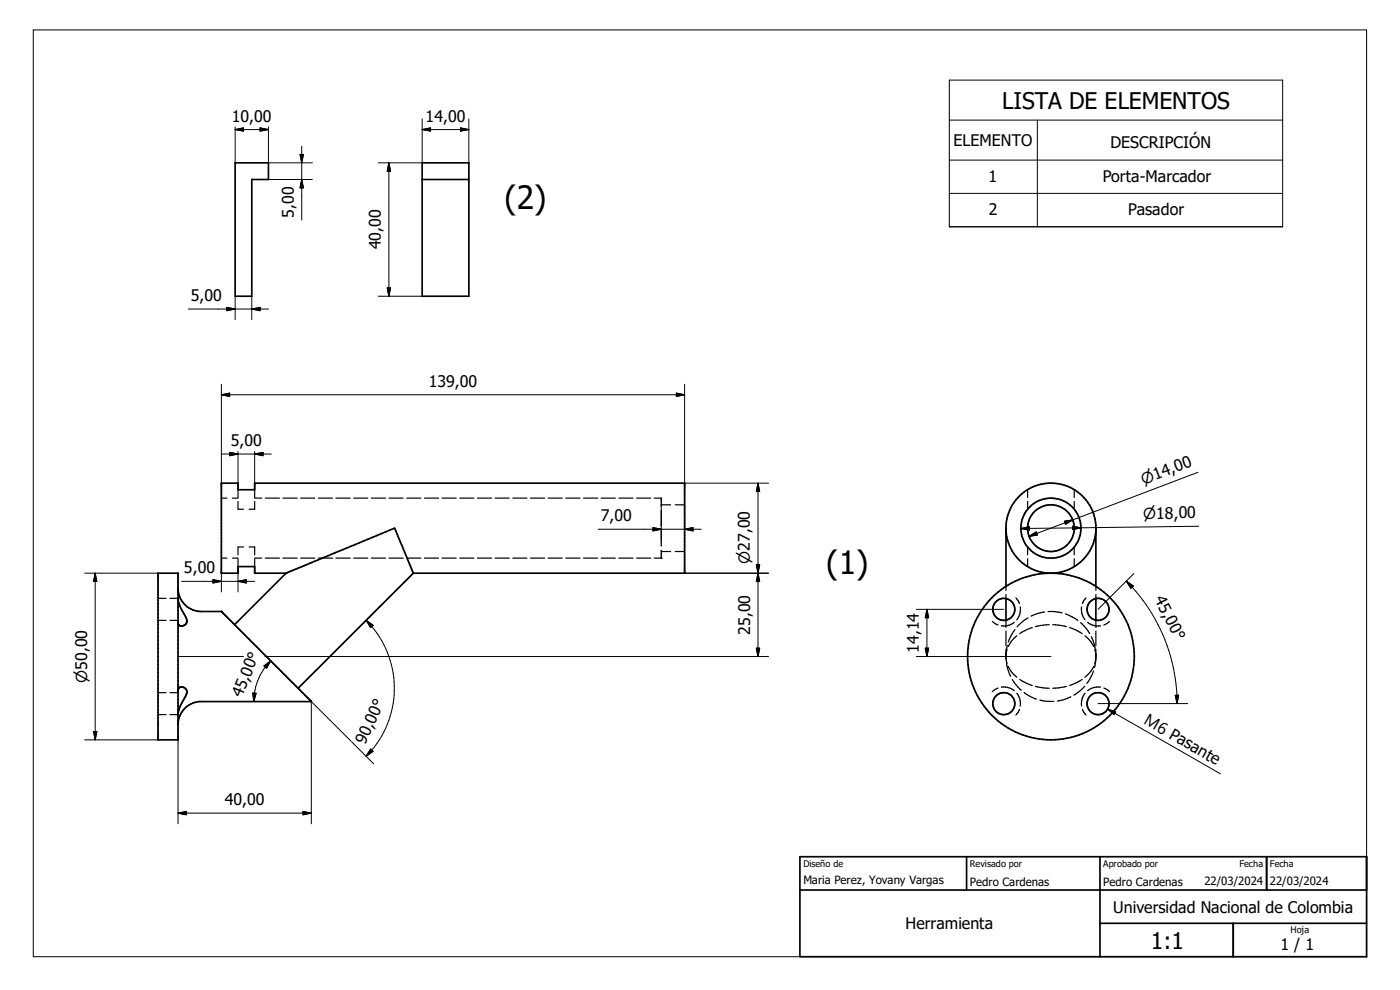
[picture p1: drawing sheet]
<svg xmlns="http://www.w3.org/2000/svg" width="297mm" height="210mm" viewBox="0 0 297 210" stroke-linecap="round" stroke-linejoin="round" font-family="sans-serif">
<g fill="none" stroke="#000" stroke-width=".36">
<path d="M49.9 34.5h7v3.6h-3.5v24.7h-3.5zM89.6 38.1h9.9M89.6 34.5h9.9v28.3h-9.9zM213.4 112a9.5 9.5 0 0 1 9.2-9.5 9.5 9.5 0 0 1 9.9 8.9v13M213.4 112a9.5 9.5 0 0 0 9.2 9.6 9.5 9.5 0 0 0 9.9-8.9M213.4 112v12.4M33.5 121.6h4.3v35.4h-4.3zM37.8 124.8a5 5 0 0 0 4.9 4.9h4.3l19 19.1M37.8 127.1a13.6 13.6 0 0 0 1.7 4.1 1.02 1.02 0 0 1-.3 1.4 1.02 1.02 0 0 1-1.4-.3v-.3M60.7 121.6h-6.7v-1.4h-3.5v1.4h-3.5v-19.1h3.5v1.4h3.5v-1.4h91.2v19.1h-57.5M60.7 121.6l23-9.6 4 9.6M60.7 121.6l-10.9 10.9"/>
<path d="M87.7 121.6l-24.5 24.4M213.4 127v4.6M232.5 127v4.6M37.8 146.5a.96 .96 0 0 1 1.1-.7 .96 .96 0 0 1 .7 1.2l-.3 .7a10.5 10.5 0 0 0-1.5 3.8M66 148.8h.1M66 148.8h-23.7a5 5 0 0 0-4.5 5M169.7 181.7h120.2v21.3h-120.2zM169.7 188.8h120.2M205.1 181.7v7.1M233.4 195.9h56.5M233.4 181.7v21.3M261.6 195.9v7.1"/>
<path d="M268.7 181.7v7.1"/>
<circle cx="222.9" cy="112" r="6.4"/>
<circle cx="222.9" cy="112" r="4.9"/>
<circle cx="213" cy="129.3" r="2.33"/>
<circle cx="222.9" cy="139.3" r="17.7"/>
<circle cx="233" cy="129.3" r="2.33"/>
<circle cx="213" cy="149.3" r="2.34"/>
<circle cx="233" cy="149.3" r="2.33"/>
</g>
<g fill="none" stroke="#000" stroke-width=".25">
<path d="M47 105.7h1.1M47 118.4h1.1M49.3 105.7h1.2M49.3 118.4h1.2M50.5 103.9v1.6M50.5 106.4v1.6h1.2M50.5 118.5v1.7M51.7 116h-1.2v1.7M52.9 116h1.1v1.7M54 103.9v1.6M54 106.4v1.6h-1.1M54 118.5v1.7"/>
<path d="M54 105.7h1.5M54 118.4h1.5M56.3 105.7h3M56.3 118.4h3M60 105.7h3M60 118.4h3M63.8 105.7h3M63.8 118.4h3M67.5 105.7h3M67.5 118.4h3M71.3 105.7h3M71.3 118.4h3"/>
<path d="M75 105.7h3M75 118.4h3M78.8 105.7h3M78.8 118.4h3M82.5 105.7h3M82.5 118.4h3M86.3 105.7h3M86.3 118.4h3M90 105.7h3M90 118.4h3M93.8 105.7h3M93.8 118.4h3"/>
<path d="M97.5 105.7h3M97.5 118.4h3M101.3 105.7h3M101.3 118.4h3M105 105.7h3M105 118.4h3M108.8 105.7h3M108.8 118.4h3M112.6 105.7h2.9M112.6 118.4h2.9M116.3 105.7h3M116.3 118.4h3"/>
<path d="M120 105.7h3M120 118.4h3M123.8 105.7h3M123.8 118.4h3M127.5 105.7h3M127.5 118.4h3M131.3 105.7h3M131.3 118.4h3M135.1 105.7h3M135.1 118.4h3M138.8 105.7h1.5v1.7M138.8 118.4h1.5"/>
<path d="M140.3 118.4h.1M140.3 108.2v3.4M140.3 112.5v3.4M140.3 116.7v1.7M140.3 107.1h2M140.3 117h2M143.3 107.1h1.9M143.3 117h1.9M218 103.9v1.6M218 106.4v1.6M218 116v1.7M218 118.5v1.7"/>
<path d="M227.9 103.9v1.6M227.9 106.4v1.6M227.9 116v1.7M227.9 118.5v1.7M33.5 126.9h1.7M33.5 131.6h1.7M36.1 126.9h1.7M36.1 131.6h1.7M37.8 132.8h.2M38.3 132.8h.2M210.5 131.8l1.2 .8M213.4 124.4v.9"/>
<path d="M213.4 126.1v.9M213.4 131.6v1.5M213.4 133.9v3.1M213.4 137.7v2.2M213.6 137.8a4.7 4.7 0 0 0 0 2.9M213.7 136.9l-.3 1.8M215.2 132a3.4 3.4 0 0 1-2.8 .8M215.3 133.6l-.9 1.4-.5 1.2M215.5 126.8l.8 1.2M215.7 134.9l-1 .9-.8 1.3M216.4 128.8a3.6 3.6 0 0 1-.7 2.7M218.1 131.1l-.9 .5-1.4 1.4"/>
<path d="M219 133.1l-2.7 1.3M221.6 129.8l-1.6 .4-1.3 .5M222.3 129.7h1.5l1.5 .3M222.6 132.5l-2.9 .4M223.3 132.5l2.9 .4M226 130.2l1.5 .7 1.2 .7M227 133.1l2.6 1.3M229.2 132.1l1.2 1.2 .8 1.1M229.5 128.8a3.6 3.6 0 0 0 .7 2.7M230.2 134.9l1 .9 .8 1.3M230.4 126.8l-.8 1.2M230.7 132a3.4 3.4 0 0 0 2.8 .8"/>
<path d="M231.5 135.1l.5 1 .4 1.8M232.3 137.8l.2 1M232.5 138.6v.6M232.5 139.7l-.2 1M232.5 124.4v.9M232.5 126.1v.9M232.5 131.6v1.5M232.5 133.9v3.1M232.5 137.7v2.1l-.3 1.8M235.4 131.8l-1.2 .8M33.5 146.9h1.7M33.5 151.6h1.7"/>
<path d="M36.1 146.9h1.7M36.1 151.6h1.7M37.8 145.7h.2M38.3 145.7h.2M211.7 146l-1.2 .7M212.4 145.8a3.4 3.4 0 0 1 2.8 .7M213.5 140.6l.3 1.3 .6 1.6M213.9 141.4l.8 1.3 1 1M214.8 144.2l.7 1 1.2 1.2M215.7 147a3.4 3.4 0 0 1 .7 2.8M216.3 150.5l-.8 1.2M216.3 144.1l1.5 .9 1.2 .4"/>
<path d="M217.3 146.9l1.1 .8 1.5 .6M219.7 145.6l2.9 .4M220.6 148.5l1.5 .3h1.5M226.2 145.6l-2.9 .4M227.2 147.8l-1.3 .6-1.6 .3M229.6 144.1l-2.6 1.3M229.6 150.5l.8 1.2M230.1 145.6l-.9 .9-1.4 1M230.2 147a3.3 3.3 0 0 0-.7 2.8M232 142.3l-.8 1.8-.6 .9M232 141.4l-.8 1.3-1 1M233.5 145.8a3.4 3.4 0 0 0-2.8 .7"/>
<path d="M234.2 146l1.2 .7"/>
</g>
<circle cx="47" cy="129.7" r=".18" fill="#000"/>
<g fill="none" stroke="#000" stroke-width=".21">
<path d="M7.1 6.3h282.8v196.7h-282.8zM201.4 17h70.7v31.1h-70.7zM49.9 27.5h7M49.9 27.5l1.7-.4v.7zM49.9 26.9v7.6M55.2 27.1l1.7 .4-1.7 .3zM56.9 26.9v7.6h9.4M56.9 38.1h9.4M63.7 32.8h.7l-.4 1.7zM64 31v15.7M64 38.1l.4 1.8h-.7zM82.5 34.5v28.3"/>
<path d="M82.5 34.5l.4 1.8h-.8zM89.6 27.5h9.9M89.6 27.5l1.7-.4v.7zM89.6 25.2v9.3h-9.3M97.7 27.1l1.8 .4-1.8 .3zM99.5 25.2v9.3M201.4 34h70.7M201.4 25.5h70.7M220.1 25.5v22.6M201.4 41h70.7M40 65.6h16.9M48.1 65.2l1.8 .4-1.8 .3z"/>
<path d="M49.9 62.8v5M53.4 65.6l1.8-.4v.7zM53.4 62.8v5M80.3 62.8h9.3M82.1 61.1h.8l-.4 1.7zM47 83.7h98.2M47 83.7l1.7-.3v.7zM47 81.5v21M47 96.3h10.6M48.7 96l1.8 .3-1.8 .4zM50.5 95.8v6.7M54 96.3l1.8-.3v.7z"/>
<path d="M54 95.8v6.7M143.5 83.4l1.7 .3-1.7 .4zM145.2 81.5v21h17.8M126.9 112.3h21.9M138.5 111.9l1.8 .4-1.8 .3zM140.3 107.1v7.4M145.2 107.1v7.4M145.2 112.3l1.8-.4v.7zM160.5 119.8h.7l-.4 1.8zM160.8 102.5v36.8M160.8 102.5l.4 1.8h-.7zM216.6 112.1l1.7-.4 .1 .8z"/>
<path d="M218.3 113.8l1.5-1 .3 .7zM225.8 110.6l1.8-.3-1.5 .9zM227.5 111.6l1.8 .4-1.7 .4zM227.6 110.3l-9.3 3.5M254.2 100.2l-26.6 10.1M254.3 111.6l-37.7 .5M18 121.6h15.5M20.2 121.6v35.4M20.2 121.6l.3 1.7h-.7zM37.8 139.3h13.8M38.5 123.3h15.5M45.2 123l1.8 .3-1.8 .4z"/>
<path d="M47 121.6v4M47 129.7l8.8 8.8M50.5 121.6v4M50.5 123.3l1.8-.3v.7zM56.2 139.3h106.8M56.3 139.1l9.7 9.7M77.7 131.6a20.4 20.4 0 0 1 0 28.8M77.7 131.6l1.4 1-.5 .5zM87.7 121.6l-24.5 24.4M145.2 121.6h17.8M160.5 137.5h.7l-.4 1.8zM160.8 121.6l.4 1.7h-.7z"/>
<path d="M194.4 129.3h18.6M194.4 139.3h28.6M196.3 137.5h.7l-.3 1.8zM196.7 129.3v10M196.7 129.3l.3 1.7h-.7zM238.9 123.3a36.7 36.7 0 0 1 10.8 26M238.9 123.3l1.5 1-.5 .5zM240.5 121.7l-7.6 7.6M18 157h15.5M19.8 155.2h.7l-.3 1.8zM37.8 157v17.8M42.7 148.8h8.8"/>
<path d="M52.2 148.8h13.8M53.6 147l.7 .1-.5 1.7zM56 141.3l1.4-1.1-.9 1.6zM57.4 140.2a12.3 12.3 0 0 0-3.6 8.6M66 148.8v26M66 148.8l8.5 8.4M74.6 157.3l4.7 4.7M78.6 158.9l.5 .5-1.4 1zM232.9 149.3h19.1M235 150.4l23.9 13.7M235 150.4l1.7 .6-.4 .6zM249.3 147.5h.7l-.3 1.8z"/>
<path d="M37.8 172.5h28.2M37.8 172.5l1.7-.4v.8zM64.3 172.1l1.7 .4-1.7 .4z"/>
</g>
<g fill="#000" stroke="#000" stroke-width=".21">
<path d="M49.9 27.5l1.7-.4v.7zM55.2 27.1l1.7 .4-1.7 .3zM63.7 32.8h.7l-.4 1.7zM64 38.1l.4 1.8h-.7zM82.5 34.5l.4 1.8h-.8zM89.6 27.5l1.7-.4v.7zM97.7 27.1l1.8 .4-1.8 .3zM48.1 65.2l1.8 .4-1.8 .3zM53.4 65.6l1.8-.4v.7zM82.1 61.1h.8l-.4 1.7zM47 83.7l1.7-.3v.7zM48.7 96l1.8 .3-1.8 .4z"/>
<path d="M54 96.3l1.8-.3v.7zM143.5 83.4l1.7 .3-1.7 .4zM138.5 111.9l1.8 .4-1.8 .3zM145.2 112.3l1.8-.4v.7zM160.5 119.8h.7l-.4 1.8zM160.8 102.5l.4 1.8h-.7zM216.6 112.1l1.7-.4 .1 .8zM218.3 113.8l1.5-1 .3 .7zM225.8 110.6l1.8-.3-1.5 .9zM227.5 111.6l1.8 .4-1.7 .4zM20.2 121.6l.3 1.7h-.7zM45.2 123l1.8 .3-1.8 .4z"/>
<path d="M50.5 123.3l1.8-.3v.7zM77.7 131.6l1.4 1-.5 .5zM160.5 137.5h.7l-.4 1.8zM160.8 121.6l.4 1.7h-.7zM196.3 137.5h.7l-.3 1.8zM196.7 129.3l.3 1.7h-.7zM238.9 123.3l1.5 1-.5 .5zM19.8 155.2h.7l-.3 1.8zM53.6 147l.7 .1-.5 1.7zM56 141.3l1.4-1.1-.9 1.6zM78.6 158.9l.5 .5-1.4 1zM235 150.4l1.7 .6-.4 .6z"/>
<path d="M249.3 147.5h.7l-.3 1.8zM37.8 172.5l1.7-.4v.8zM64.3 172.1l1.7 .4-1.7 .4z"/>
</g>
<g font-size="6.8">
<text x="107" y="44.4">(2)</text>
<text x="175.3" y="121.8">(1)</text>
</g>
<g font-size="4.9">
<text x="212.6" y="23">LISTA DE ELEMENTOS</text>
<text x="244.2" y="201.4">1:1</text>
</g>
<text font-size="3.5" x="242.5" y="153.4" transform="rotate(30 242.5 153.4)">M6 Pasante</text>
<g font-size="3.4">
<text x="49.2" y="25.8">10,00</text>
<text x="90.3" y="25.8">14,00</text>
<text x="202.3" y="31">ELEMENTO</text>
<text x="235.6" y="31.3">DESCRIPCIÓN</text>
<text x="209.7" y="38.6">1</text>
<text x="233.9" y="38.6">Porta-Marcador</text>
<text x="62.3" y="46.1" transform="rotate(-90 62.3 46.1)">5,00</text>
<text x="209.8" y="45.6">2</text>
<text x="239.3" y="45.6">Pasador</text>
<text x="80.8" y="52.9" transform="rotate(-90 80.8 52.9)">40,00</text>
<text x="40.5" y="63.9">5,00</text>
<text x="91" y="82.1">139,00</text>
<text x="49" y="94.7">5,00</text>
<text x="127.5" y="110.6">7,00</text>
<text x="39" y="121.6">5,00</text>
<text x="244.9" y="127.2" transform="rotate(63 244.9 127.2)">45,0 °</text>
<text x="159.1" y="134.7" transform="rotate(-90 159.1 134.7)">25,00</text>
<text x="194.9" y="138.5" transform="rotate(-90 194.9 138.5)">14,14</text>
<text x="51.3" y="148.1" transform="rotate(-67 51.3 148.1)">45,0 °</text>
<text x="77.5" y="158" transform="rotate(-65 77.5 158)">90,0 °</text>
<text x="47.7" y="170.8">40,00</text>
<text x="192.1" y="197.1">Herramienta</text>
<text x="236.2" y="193.6">Universidad Nacional de Colombia</text>
<text x="271.7" y="201.5">1 / 1</text>
</g>
<g font-size="3.2">
<text x="242.6" y="102.8" transform="rotate(-21 242.6 102.8)">n14,00</text>
<text x="242.5" y="110.1" transform="rotate(-1 242.5 110.1)">n18,00</text>
<text x="159.1" y="119.6" transform="rotate(-90 159.1 119.6)">n27,00</text>
<text x="18.5" y="144.9" transform="rotate(-90 18.5 144.9)">n50,00</text>
</g>
<g font-size="2.4">
<text x="170.4" y="187.6">Maria Perez, Yovany Vargas</text>
<text x="205.7" y="188">Pedro Cardenas</text>
<text x="234.1" y="188">Pedro Cardenas</text>
<text x="255.5" y="187.7">22/03/2024 22/03/2024</text>
</g>
<g font-size="1.9">
<text x="170.4" y="184">Diseño de</text>
<text x="205.7" y="183.9">Revisado por</text>
<text x="234.1" y="183.9">Aprobado por</text>
<text x="262.9" y="183.9">Fecha</text>
<text x="269.4" y="183.9">Fecha</text>
<text x="273.8" y="198">Hoja</text>
</g>
</svg>
